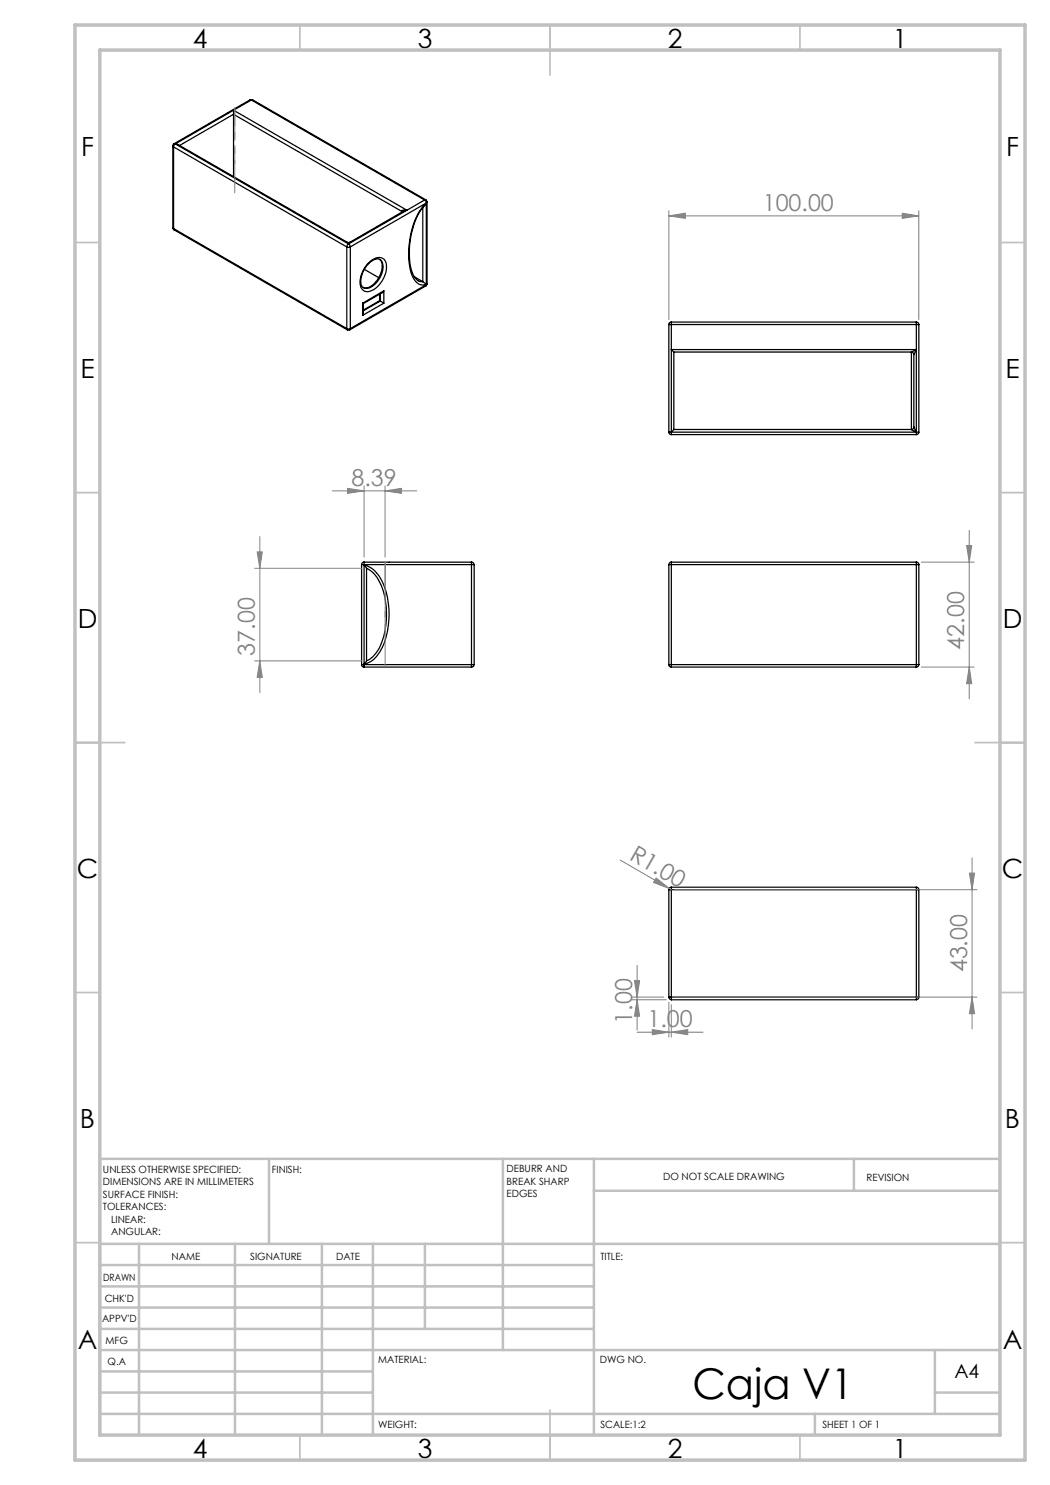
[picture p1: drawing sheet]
<svg xmlns="http://www.w3.org/2000/svg" width="210mm" height="297mm" viewBox="0 0 210 297" stroke-linecap="round" stroke-linejoin="round" font-family="sans-serif">
<g fill="none" stroke="#000" stroke-width=".25">
<path d="M50 20h.5M50 20h.3M50 20l-15.2 8.7M50.3 20l-3.6 2M50.3 20l34.6 20M50.5 20h-.2M50.5 20l34.7 20M34.6 29.2l.1 .2M34.6 29.2v16.3M34.7 29.4l34.7 20M34.7 29.4v16.3M34.8 28.7l-.2 .2v.3"/>
<path d="M34.8 28.7l.3 .1M35.1 28.8l-.4 .6M35.1 28.8l.5 .1 33.9 19.6M35.1 28.8l34.6 20M46.7 22v.9M46.7 22l34.7 20M46.7 22.9l33.6 19.4M46.7 22.9v12.4M46.7 22l-11.6 6.8M46.7 22.9l-10.8 6.2M85.2 40l.2 .4M85.2 40h-.3"/>
<path d="M34.6 45.5v.3l.2 .2M34.6 45.5l.1 .2M34.7 45.7l.1 .3M34.7 45.7l34.7 20M34.8 46l34.7 20M69.4 49.4l.2 .1 .5-.1M69.4 49.4v16.3M69.5 48.5h.5M69.5 48.5l.2 .3M69.7 48.8l.4 .6M69.7 48.8l-.3 .6M70 48.5l-.3 .3"/>
<path d="M70.1 49.4v16.3M72.8 53.9l2.9 1.6M73.5 52.8a2.95 2.95 0 0 1 2.9-1.2 2.47 2.47 0 0 1 .7 3.2 5 5 0 0 1-3.6 3.5 1.81 1.81 0 0 1-1.5-2.4 6.8 6.8 0 0 1 1.5-3.1zM75.9 51.9a2.29 2.29 0 0 0-2.4 1.1 4.2 4.2 0 0 0-1.1 4.3l.3 .2M75.9 51.9a1.99 1.99 0 0 1 .4 2.3 4.5 4.5 0 0 1-3.2 3.4l-.4-.1M75.9 51.9a2.61 2.61 0 0 1 .2 3.4 3.6 3.6 0 0 1-3.1 2.3l-.3-.1M75.9 58.8v1.3M76.1 58.7v1.5M76.8 58.2l-.4 .4-3.7 2.1M76.8 58.2v2.4M76.8 58.2l-4.3 2.4M80.3 42.3l.2 .1"/>
<path d="M80.3 42.3v.2M81.4 42h-.7l-.4 .3M81.4 42l-.8 .3-10.6 6.2M81.4 42l-11.7 6.8M82.9 55.3l1.7 1M84.6 41.5v14.8M84.9 40l.4 .6M84.9 40l-3.5 2M84.9 41.1l.4-.4a10.1 10.1 0 0 0-3.2 6.3 13.8 13.8 0 0 0 .6 8.7 1.99 1.99 0 0 0 2.6 1.2l-.7-.6M85 41.1a12.2 12.2 0 0 0-3 7.4 11.6 11.6 0 0 0 .8 6.8 1.79 1.79 0 0 0 1.8 1M85.2 57.2l-15.2 8.8M85.3 56.9l-.1 .3"/>
<path d="M85.3 40.6l-15.2 8.8M85.3 40.6v16.3M85.3 56.9l-15.2 8.8M85.4 56.8l-.2 .4M85.4 40.4l-.1 .2M85.4 56.8l-.1 .1M85.4 40.4v16.4M69.4 65.7l.3 .1 .4-.1M69.4 65.7l.1 .3M69.5 66h.5M70.1 65.7l-.1 .3M72.5 60.6l.2 .1"/>
<path d="M72.5 60.6v2.5M72.7 60.7v2l-.2 .4M75.9 60.1l.2 .1M75.9 60.1l-3.2 1.9M76.1 60.2l.7 .4M76.1 60.2l-3.4 2M76.8 60.6l-4.3 2.5M133.8 64.9h.5M133.8 64.9v21.5M134.3 64.4v.5M134.3 64.4l-.3 .1-.2 .4M134.3 64.9v21.5"/>
<path d="M134.3 64.4h49M134.3 64.9h49M134.8 70.4v15.5M134.8 70.4h47.5M182.3 70.4l.3 .2 .2 .3M182.3 70.4v15.5M182.8 70.9v14.5M183.3 64.9h.5M183.3 64.4v.5M183.3 64.4l.3 .1 .2 .4M183.3 69.9h-49l.5 .5M183.3 69.9l-1 .5"/>
<path d="M183.3 69.9l-.5 1M183.3 64.9v21.5M183.8 64.9v21.5M133.8 86.4h.5M133.8 86.4l.1 .4 .4 .1M134.3 86.4v.5M134.3 86.4h49M134.3 86.9h49M134.8 85.9l-.5 .5M134.8 85.9h47.5M182.3 85.9l1 .5M182.8 85.4l.5 1"/>
<path d="M182.8 85.4l-.2 .4-.3 .1M183.3 86.4h.5M183.3 86.4v.5M183.8 86.4l-.2 .4-.3 .1M72.3 112.9h.5M72.3 112.9v20M72.8 112.4l-.4 .2-.1 .3M72.8 112.4v.5M72.8 112.9h21.5M72.8 112.4h21.5M72.8 112.9v20M73.3 113.7l.5 .2a7.6 7.6 0 0 1 3.1 5.3 15.9 15.9 0 0 1-1.4 11 5 5 0 0 1-2.2 2"/>
<path d="M73.3 113.7l-.5-.7a5.8 5.8 0 0 1 4 4.1 16.5 16.5 0 0 1-.8 13.2l-.5 .8a4.1 4.1 0 0 1-2.7 1.7l.5-.6M73.3 113.7v18.5M94.3 112.4v.5M94.3 112.4l.3 .1 .2 .4M94.3 112.9h.5M94.3 112.9v20M94.8 112.9v20M133.8 112.9h.5M133.8 112.9v20M134.3 112.4v.5M134.3 112.4l-.3 .1-.2 .4M134.3 112.9v20"/>
<path d="M134.3 112.9h49M134.3 112.4h49M183.3 112.9h.5M183.3 112.4v.5M183.3 112.4l.4 .2 .1 .3M183.3 112.9v20M183.8 112.9v20M72.3 132.9l.1 .3 .4 .2M72.3 132.9h.5M72.8 132.9v.5M72.8 132.9h21.5M72.8 133.4h21.5"/>
<path d="M94.3 132.9v.5M94.3 132.9h.5M94.8 132.9l-.2 .4-.3 .1M133.8 132.9h.5M133.8 132.9l.2 .4 .3 .1M134.3 132.9v.5M134.3 132.9h49M134.3 133.4h49M183.3 132.9h.5M183.3 132.9v.5M183.8 132.9l-.1 .3-.4 .2M133.8 177.9h.5"/>
<path d="M133.8 177.9v21.5M134.3 177.4l-.4 .2-.1 .3M134.3 177.4v.5M134.3 177.9v21.5M134.3 177.9h49M134.3 177.4h49M183.3 177.9h.5M183.3 177.4l.3 .2 .2 .3M183.3 177.4v.5M183.3 177.9v21.5M183.8 177.9v21.5M133.8 199.4h.5"/>
<path d="M133.8 199.4v.3l.5 .3M134.3 199.4v.6M134.3 199.4h49M134.3 200h49M183.3 199.4h.5M183.3 199.4v.6M183.8 199.4l-.1 .3-.4 .3"/>
</g>
<g fill="none" stroke="#808080" stroke-width=".2">
<path d="M133.8 43.2l3.3-.6v1.1zM133.8 42.2v21.7M133.8 43.2h50M180.4 42.6l3.4 .6-3.4 .5zM183.8 42.2v21.7M66.5 98.2h16.9M69.5 97.7l3.3 .5-3.3 .5zM72.8 97.2v14.2M77 98.2l3.3-.5v1zM77 97.2v14.2M50.9 113.7h21.4M51.4 110.4h1.1l-.5 3.3z"/>
<path d="M52 107.3v31.2M184.3 112.4h10.5M193.3 109.1h1l-.4 3.3zM193.9 106.1v33.7M50.9 132.2h21.4M52 132.2l.5 3.3h-1.1zM184.3 133.4h10.5M193.9 133.4l.4 3.3h-1zM124 172l9.8 5.7M131.2 175.6l2.6 2.1-3.1-1.2zM133.8 177.7l.5 .2M134.8 177.9h60.6"/>
<path d="M193.9 174.6h1l-.5 3.3zM194.4 171.6v34.2M126.4 199.4h6.4M126.4 200h6.9M126.9 196.1h1l-.5 3.3zM127.4 193.1v12.9M127.4 200l.5 3.2h-1zM134.8 199.4h60.6M194.4 199.4l.5 3.3h-1zM127.4 206.4h13.2M130.5 205.9l3.3 .5-3.3 .5zM133.8 200.4v7"/>
<path d="M134.3 206.4l3.2-.5v1zM134.3 200.9v6.5"/>
</g>
<path d="M77 126.1v-13.7" fill="none" stroke="#808080" stroke-width=".2" stroke-dasharray="15.2 1.3 1.3 1.3" stroke-dashoffset="10.3" stroke-linecap="butt"/>
<path d="M77 112.4v21" fill="none" stroke="#808080" stroke-width=".2" stroke-dasharray="15.2 1.3 1.3 1.3" stroke-dashoffset="6.6" stroke-linecap="butt"/>
<path d="M47 32.7v-11.2" fill="none" stroke="#808080" stroke-width=".2" stroke-dasharray="15.2 1.3 1.3 1.3" stroke-dashoffset="11.5" stroke-linecap="butt"/>
<path d="M47 21.5v17.1" fill="none" stroke="#808080" stroke-width=".2" stroke-dasharray="15.2 1.3 1.3 1.3" stroke-dashoffset="8.6" stroke-linecap="butt"/>
<g fill="none" stroke="#c0c0c0" stroke-width=".35">
<path d="M60 5v5M110 5v10M160 5v5M15 48.5h5M200 48.5h5M15 98.5h5M200 98.5h5M15 148.5h10M195 148.5h10M15 198.5h5M200 198.5h5M15 248.5h5"/>
<path d="M200 248.5h5M60 287v5M110 282v10M160 287v5"/>
</g>
<g fill="none" stroke="#c0c0c0" stroke-width=".5">
<path d="M53.8 231.8v17M100.6 231.8v38.2M118.8 231.8v55.2M118.8 238.2h81.2M170.8 231.8v6.4M200 231.8h-180v55.2M20 248.8h180M20 257.3h98.8M20 253h98.8M27.8 248.8v38.2M47 248.8v38.2M64.4 248.8v38.2"/>
<path d="M74.6 248.8v38.2M85 248.8v17M20 265.8h98.8M20 261.5h98.8M20 278.5h54.6M20 274.3h54.6M20 270h180M187 278.5h13M187 270v12.8M20 282.8h180M163 282.8v4.2"/>
</g>
<path d="M15 5h190v287h-190zM20 10h180v277h-180z" fill="none" stroke="#c0c0c0" stroke-width=".7"/>
<g fill="#808080">
<path d="M131.2 175.6l2.6 2.1-3.1-1.2z"/>
<path d="M180.4 42.6l3.4 .6-3.4 .5zM133.8 43.2l3.3-.6v1.1zM77 98.2l3.3-.5v1zM69.5 97.7l3.3 .5-3.3 .5z"/>
<path d="M134.3 206.4l3.2-.5v1zM130.5 205.9l3.3 .5-3.3 .5z"/>
<path d="M193.9 133.4l.4 3.3h-1zM193.3 109.1h1l-.4 3.3zM194.4 199.4l.5 3.3h-1zM193.9 174.6h1l-.5 3.3z"/>
<path d="M126.9 196.1h1l-.5 3.3zM127.4 200l.5 3.2h-1zM51.4 110.4h1.1l-.5 3.3zM52 132.2l.5 3.3h-1.1z"/>
</g>
<text font-size="8.5" x="138.5" y="279.7">Caja V1</text>
<g font-size="5.3">
<text x="38.5" y="9.5">4</text>
<text x="83.5" y="9.5">3</text>
<text x="133.6" y="9.5">2</text>
<text x="178.6" y="9.5">1</text>
<text x="16.2" y="31.3">F</text>
<text x="201.2" y="31.3">F</text>
<text x="16.1" y="75.5">E</text>
<text x="201.1" y="75.5">E</text>
<text x="15.5" y="125.5">D</text>
<text x="200.5" y="125.5">D</text>
<text x="15.4" y="175.5">C</text>
<text x="200.4" y="175.5">C</text>
<text x="16" y="225.5">B</text>
<text x="201" y="225.5">B</text>
<text x="15.5" y="269.8">A</text>
<text x="200.5" y="269.8">A</text>
<text x="38.5" y="291.5">4</text>
<text x="83.5" y="291.5">3</text>
<text x="133.6" y="291.5">2</text>
<text x="178.6" y="291.5">1</text>
</g>
<g font-size="4.7" fill="#808080">
<text x="152.6" y="42.1">100.00</text>
<text x="70.3" y="97.1">8.39</text>
<text x="51" y="131.1" transform="rotate(-90 51 131.1)">37.00</text>
<text x="192.8" y="129.9" transform="rotate(-90 192.8 129.9)">42.00</text>
<text x="125.7" y="171.8" transform="rotate(30 125.7 171.8)">R1.00</text>
<text x="193.4" y="194.5" transform="rotate(-90 193.4 194.5)">43.00</text>
<text x="126.4" y="204.7" transform="rotate(-90 126.4 204.7)">1.00</text>
<text x="129.5" y="205.4">1.00</text>
</g>
<text font-size="3.9" x="190.9" y="275.5">A4</text>
<g font-size="2">
<text x="20.6" y="234.6">UNLESS OTHERWISE SPECIFIED:</text>
<text x="20.6" y="237.1">DIMENSIONS ARE IN MILLIMETERS</text>
<text x="20.6" y="239.6">SURFACE FINISH:</text>
<text x="54.4" y="234.6">FINISH:</text>
<text x="101.3" y="234.5">DEBURR AND</text>
<text x="101.3" y="237">BREAK SHARP</text>
<text x="101.3" y="239.5">EDGES</text>
<text x="132.6" y="236">DO NOT SCALE DRAWING</text>
<text x="173.3" y="236.2">REVISION</text>
<text x="20.6" y="242.1">TOLERANCES:</text>
<text x="22.2" y="244.6">LINEAR:</text>
<text x="22.2" y="247.1">ANGULAR:</text>
<text x="34.3" y="252">NAME</text>
<text x="50" y="251.9">SIGNATURE</text>
<text x="67.2" y="251.9">DATE</text>
<text x="120.1" y="251.9">TITLE:</text>
<text x="20.6" y="256.1">DRAWN</text>
<text x="20.9" y="260.3">CHK'D</text>
<text x="20.4" y="264.4">APPV'D</text>
<text x="21.1" y="268.8">MFG</text>
<text x="21.5" y="273">Q.A</text>
<text x="75.6" y="272.5">MATERIAL:</text>
<text x="120" y="272.5">DWG NO.</text>
<text x="75.6" y="285.5">WEIGHT:</text>
<text x="120.1" y="285.6">SCALE:1:2</text>
<text x="164.5" y="285.6">SHEET 1 OF 1</text>
</g>
</svg>
